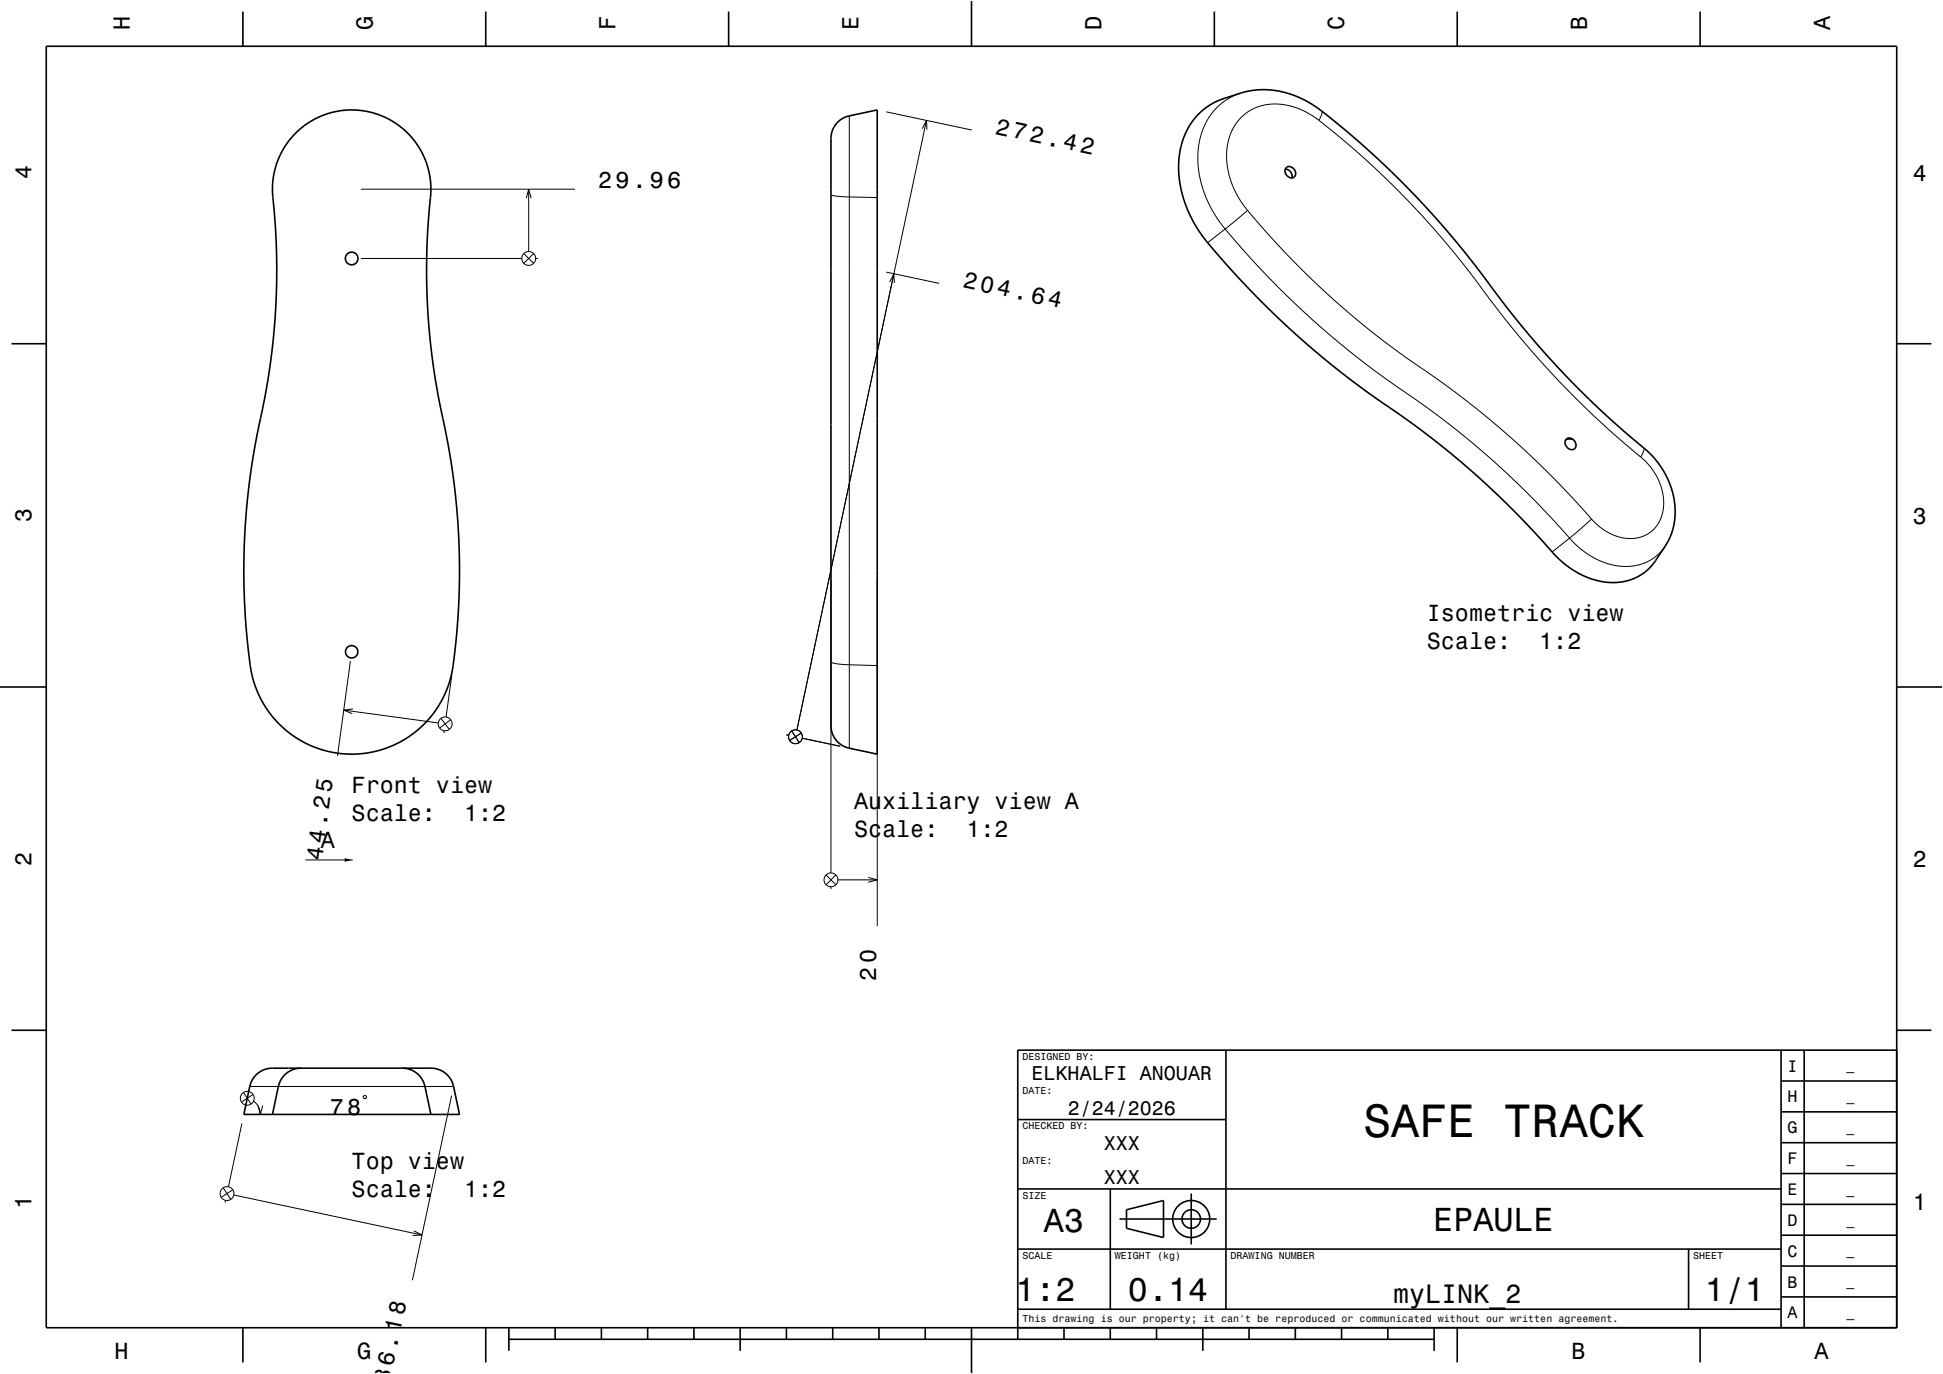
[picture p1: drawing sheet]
<svg xmlns="http://www.w3.org/2000/svg" width="420mm" height="297mm" viewBox="0 0 420 297" stroke-linecap="round" stroke-linejoin="round" font-family="sans-serif">
<g fill="none" stroke="#000" stroke-width=".22">
<path d="M183.6 25v136.7M191.6 24.2l18.5 3.9M199.4 27.8l.9-1.8 .1 2M200.3 26l-28 131.8M268.2 20.1l-1.7 .7-1.6 1-1.7 1.3-1.3 1.5-1.1 1.6-.8 1.9-.6 2-.4 2.1v4l.5 2.6 .6 2.3 .9 2.2 1.1 2.3 2.7 3.9M285.1 26l5.2 4.2 5.4 4.8 4.2 3.9 5 5.1 8.5 9.5 4.2 5.2 8.8 11.6 7.4 8.7 5 5.3 5.5 5.4 4.9 4.5 5.5 4.6M285.1 26l-2.2-1.5-2.5-1.1-2.4-.7-2.3-.2-2.3 .2-2.3 .7-1.9 1.2-1.6 1.5-1.2 2-.8 2.2-.4 2.5v2.3l.4 2.5 1 3 1.4 2.6 1.7 2.3M285.7 24a2.14 2.14 0 0 1-.6 2M78 55.9h34.8M78 40.9h46.3M113.2 54.8l2.1 2.1M113.8 42.8l.5-1.9 .5 1.9"/>
<path d="M114.3 40.9v13.5M115.3 54.8l-2.1 2.1M115.8 55.9h.5M179.6 42.1l.5 .2 1.8 .2 7.7 .2M191.6 58.8l11.4 2.5M264.8 49.5l4.3 4.9 4.5 5 5.3 5.2 5.3 4.9 5 4.4 5.2 4.1 4.6 3.5 11.3 8 8.7 6.8 5.5 4.9 4.9 4.6 5.2 5.3 4.7 5.2M264.8 49.5l-3.8 3M269.7 45.5l4.4 5.1 4.2 4.5 4.7 4.8 5.3 4.9 4.8 4.2 5 4 5.3 3.9 11.2 7.9 9.3 7.5 4.8 4.2 5.4 5.2 4.9 4.9 5 5.6M269.7 45.5l-4.9 4M192.3 61l.9-1.8 .1 2M354.7 98.8l1.9 1.9 1.5 2.3 1.1 2.7 .4 2.5a7.3 7.3 0 0 1-10.3 7.7l-1.5-.7-1.4-.9-2.4-2.1M355.3 96.8a2.18 2.18 0 0 1-.6 2"/>
<path d="M339.3 116.3l2.5 2.4 2.8 1.9 2.7 1.2 2.8 .6 3.2-.1 2.5-.7 2.3-1.4 1.8-2.1M339.3 116.3l-3.8 3M344 112.2l-4.7 4.1M179.6 125.4v63.3M189.6 125.4v74.8M74.3 153.5l20.4 2.8M75.7 142.9l-2.7 20.5M76.3 153.2l-2 .3 1.8 .8M95.3 155.3l1.8 2.4M96 158v.5M97.4 155.6l-2.4 1.8M97.7 145.9l-1.3 9.1"/>
<path d="M170 158.8l.5 .1M171.1 158l1.7 2.5M173.2 158.4l-2.5 1.7M173.4 159.6l8.2 1.7M179.6 143l.5 .3 1.8 .3 7.7 .3M66 185.9h10M76 185.9h.1M178.6 189.1l2.1 2.1M179.6 191.7v.5M180.7 189.1l-2.1 2.1M181.1 190.2h8.5M187.7 189.7l1.9 .5-1.9 .5"/>
<path d="M52.6 236.1l1.7 2.6M54 234.9h44M54.7 236.6l-2.5 1.6M54.8 238l1.1 1.2 .4 1.7M55.8 239l.5 1.9 .5-1.9M78.5 237l.5-.2 .2 .5-.5 .2zM97.6 236.8l-8.5 39.9M48.3 256.7l1.6 2.6M48.8 259.5l-.1 .5M50.3 257.2l-2.5 1.6M50.5 258.3l40.7 8.7M52.3 242.8l-2.9 13.7"/>
<path d="M89.4 266l1.8 1-2 .1"/>
<circle cx="114.3" cy="55.9" r="1.5"/>
<circle cx="96.2" cy="156.5" r="1.5"/>
<circle cx="172" cy="159.3" r="1.5"/>
<circle cx="179.6" cy="190.2" r="1.5"/>
<circle cx="53.4" cy="237.4" r="1.5"/>
<circle cx="49.1" cy="258" r="1.5"/>
</g>
<g fill="none" stroke="#000" stroke-width=".35">
<path d="M10 10h400v277h-400zM52.5 2.5v7.5M105 2.5v7.5M157.5 2.5v7.5M210 0v10M262.5 2.5v7.5M315 2.5v7.5M367.5 2.5v7.5M63.9 28.8l1.8-1.6 1.9-1.2 2.3-1.1 2.4-.7 2.4-.4h2.3l2.2 .3 2.4 .6 2.3 1 2.2 1.3 1.7 1.4 1.7 1.9 1.4 2.1 1 2 .7 2.4 .4 2.2 .1 2.7-.6 8-.3 7.2 .1 6.5 .4 6.5 .5 6 .9 5.9 2.8 14.3 .9 5.9 .9 7.2 .4 6.7 .2 6.8-.1 6-.3 6.2-.6 6.2-.7 4.5-1.1 3.6-1.8 3.6-2.4 3.1-3 2.7-3.4 2.1-3.5 1.4-3.9 .8-2.2 .1-2.3-.1-2.5-.3-2.1-.6-2.1-.8-2.3-1.1-1.9-1.2-2.1-1.8-1.6-1.6-1.5-1.9-1.2-1.9-1.1-2.3-1.3-4.1-.7-5.7-.6-7.2-.3-7.5 .1-6.7 .4-7.5 .7-6.2 .8-5.5 2.6-13.2 1-5.9 .9-7.5 .4-6.5 .2-11.2-.3-6.3-.6-6.6 .1-2.5 .4-2.7 1.1-2.9 1.4-2.6zM181 26.5l1-.8 1.1-.5 6.5-1.4v139.2l-6-1.3a5 5 0 0 1-4-4.9v-126.8a5 5 0 0 1 1.4-3.5zM259 24.7l1.8-1.5 2-1.2 6-2a20 20 0 0 1 17.6 4.6l5.2 4.2 5.2 4.6 4.6 4.4 4.6 4.6 4.3 4.7 4.9 5.7 11.8 15.3 7.4 8.7 5.1 5.5 4.9 4.9 4.6 4.2 5.7 4.9a18.4 18.4 0 0 1 7.3 16.1l-.4 2-.5 1.6a25.2 25.2 0 0 1-3.2 5.2l-1.5 1.7-1.8 1.4-2.3 1.1-2.2 .4-2.7 .1-2.6-.5-2.6-1-2.2-1.2-3.3-2.6-5.9-6.5-4.3-4.4-4.8-4.7-5.2-4.6-9.4-7.5-11.5-8.1-6.6-5-7.7-6.5-6.9-6.4-6.9-7.1-6.9-7.9-2.4-3.5-1.9-4-.8-2.6-.6-3-.1-2.9 .1-2.4 .6-2.5 .9-2.5 1.1-1.9zM277.8 36.6a1.54 1.54 0 0 1 1.5 1.9"/>
<path d="M278 36.3a1.31 1.31 0 0 1 1.8 .3 1.31 1.31 0 0 1-.3 1.8 1.46 1.46 0 0 1-1.4-.6 1.46 1.46 0 0 1-.1-1.5zM2.5 74.3h7.5M410 74.3h7.5M338.6 94.9a1.41 1.41 0 0 1 1.7 .4 1.41 1.41 0 0 1 0 1.8 1.43 1.43 0 0 1-1.7-.5 1.43 1.43 0 0 1 0-1.7zM340 95l-.9-.1-.6 .1M0 148.5h10M410 148.5h10M2.5 222.7h7.5M55.3 232.4a5 5 0 0 1 3.6-1.5h34.3a5 5 0 0 1 4.8 4l1.3 6h-46.6l1.4-6.3 .4-1.2zM65.1 230.9a5 5 0 0 0-4.9 4l-1.3 6M87 230.9a5 5 0 0 1 4.9 4l1.2 6M265 227v56"/>
<path d="M385 233.7h25M385 227v60M390 227v60M410 222.7h7.5M410 227h-190v62.5M220 257h165M220 242h45M240 257v26M257.5 258v11M385 253.7h25M385 247h25M385 240.3h25"/>
<path d="M220 270h165M242 263.5h21M243.5 261.5l8-2v8l-8-2zM365 270v13M385 273.7h25M385 267h25M385 260.3h25M52.5 287v7.5M105 287v7.5M110 289.5h200M110 287v5M120 287v2.5"/>
<path d="M130 287v2.5M140 287v2.5M150 287v2.5M160 287v5M170 287v2.5M180 287v2.5M190 287v2.5M200 287v2.5M210 287v10M220 283h165M230 287v2.5M240 287v2.5"/>
<path d="M250 287v2.5M260 287v5M270 287v2.5M280 287v2.5M290 287v2.5M300 287v2.5M310 287v5M315 287v7.5M367.5 287v7.5M385 280.3h25"/>
<circle cx="76" cy="55.9" r="1.37"/>
<circle cx="76" cy="140.9" r="1.34"/>
<circle cx="257.5" cy="263.5" r="2"/>
<circle cx="257.5" cy="263.5" r="4"/>
</g>
<path d="M74.5 185.5l1.5 .4-1.5 .4z" fill-rule="evenodd" fill="#000"/>
<path d="M0 0h420v297h-420" fill="none" stroke="#fff" stroke-width=".22"/>
<text font-size="10.1" x="294.6" y="245.7">SAFE TRACK</text>
<g font-size="7.2">
<text x="225.7" y="266.3">A3</text>
<text x="309.8" y="266.1">EPAULE</text>
<text x="219.5" y="281.3">1:2</text>
<text x="243.8" y="281.3">0.14</text>
<text x="368.5" y="281.3">1/1</text>
</g>
<text font-size="5.8" x="301.1" y="281.6">myLINK_2</text>
<g font-size="5.1">
<text x="215" y="28.9" transform="rotate(12 215 28.9)">272.42</text>
<text x="207.9" y="62" transform="rotate(12 207.9 62)">204.64</text>
<text x="84.9" y="295.5" transform="rotate(-78 84.9 295.5)">6.18</text>
</g>
<g font-size="5">
<text x="28.1" y="6.5" transform="rotate(-90 28.1 6.5)">H</text>
<text x="80.6" y="6.5" transform="rotate(-90 80.6 6.5)">G</text>
<text x="133.1" y="6.5" transform="rotate(-90 133.1 6.5)">F</text>
<text x="185.6" y="6.5" transform="rotate(-90 185.6 6.5)">E</text>
<text x="238.1" y="6.5" transform="rotate(-90 238.1 6.5)">D</text>
<text x="290.6" y="6.5" transform="rotate(-90 290.6 6.5)">C</text>
<text x="343.1" y="6.5" transform="rotate(-90 343.1 6.5)">B</text>
<text x="395.6" y="6.5" transform="rotate(-90 395.6 6.5)">A</text>
<text x="6.8" y="38.7" transform="rotate(-90 6.8 38.7)">4</text>
<text x="129.3" y="40.6">29.96</text>
<text x="413.5" y="39">4</text>
<text x="6.8" y="112.9" transform="rotate(-90 6.8 112.9)">3</text>
<text x="413.5" y="113.2">3</text>
<text x="308.4" y="134.3">Isometric view</text>
<text x="308.4" y="140.3">Scale:</text>
<text x="332.7" y="140.3">1:2</text>
<text x="76" y="171.4">Front view</text>
<text x="76" y="177.4">Scale:</text>
<text x="100.3" y="177.4">1:2</text>
<text x="184.6" y="174.9">Auxiliary view A</text>
<text x="69.3" y="183.3">A</text>
<text x="184.6" y="180.9">Scale:</text>
<text x="208.9" y="180.9">1:2</text>
<text x="6.8" y="187.1" transform="rotate(-90 6.8 187.1)">2</text>
<text x="69.6" y="186.1" transform="rotate(-83 69.6 186.1)">44.25</text>
<text x="413.5" y="187.4">2</text>
<text x="189.4" y="212" transform="rotate(-90 189.4 212)">20</text>
<text x="71.3" y="241">78</text>
<text x="76" y="252.7">Top view</text>
<text x="6.8" y="261.3" transform="rotate(-90 6.8 261.3)">1</text>
<text x="76" y="258.8">Scale:</text>
<text x="100.3" y="258.8">1:2</text>
<text x="413.5" y="261.6">1</text>
<text x="24.7" y="293.8">H</text>
<text x="77.2" y="293.8">G</text>
<text x="339.7" y="293.8">B</text>
<text x="392.2" y="293.8">A</text>
</g>
<g font-size="4.3">
<text x="223" y="233.5">ELKHALFI ANOUAR</text>
<text x="230.8" y="241">2/24/2026</text>
<text x="238.6" y="248.5">XXX</text>
<text x="238.6" y="256">XXX</text>
</g>
<g font-size="3.6">
<text x="386.4" y="231.6">I</text>
<text x="386.4" y="238.3">H</text>
<text x="386.4" y="245">G</text>
<text x="386.4" y="251.6">F</text>
<text x="386.4" y="258.3">E</text>
<text x="386.4" y="265">D</text>
<text x="386.4" y="271.6">C</text>
<text x="386.4" y="278.3">B</text>
<text x="386.4" y="285">A</text>
</g>
<g font-size="2.9">
<text x="399.1" y="231.4">_</text>
<text x="399.1" y="238">_</text>
<text x="399.1" y="244.7">_</text>
<text x="399.1" y="251.4">_</text>
<text x="399.1" y="258">_</text>
<text x="399.1" y="264.7">_</text>
<text x="399.1" y="271.4">_</text>
<text x="399.1" y="278">_</text>
<text x="399.1" y="284.7">_</text>
</g>
<g font-size="2.2">
<text x="221" y="229.1">DESIGNED BY:</text>
<text x="221" y="236.6">DATE:</text>
<text x="221" y="244.1">CHECKED BY:</text>
<text x="221" y="251.6">DATE:</text>
<text x="221" y="259.1">SIZE</text>
<text x="221" y="272.1">SCALE</text>
<text x="241" y="272.1">WEIGHT (kg)</text>
<text x="266" y="272.1">DRAWING NUMBER</text>
<text x="366" y="272.1">SHEET</text>
<text x="221" y="285.8">This drawing is our property; it can't be reproduced or communicated without our written agreement.</text>
</g>
</svg>
